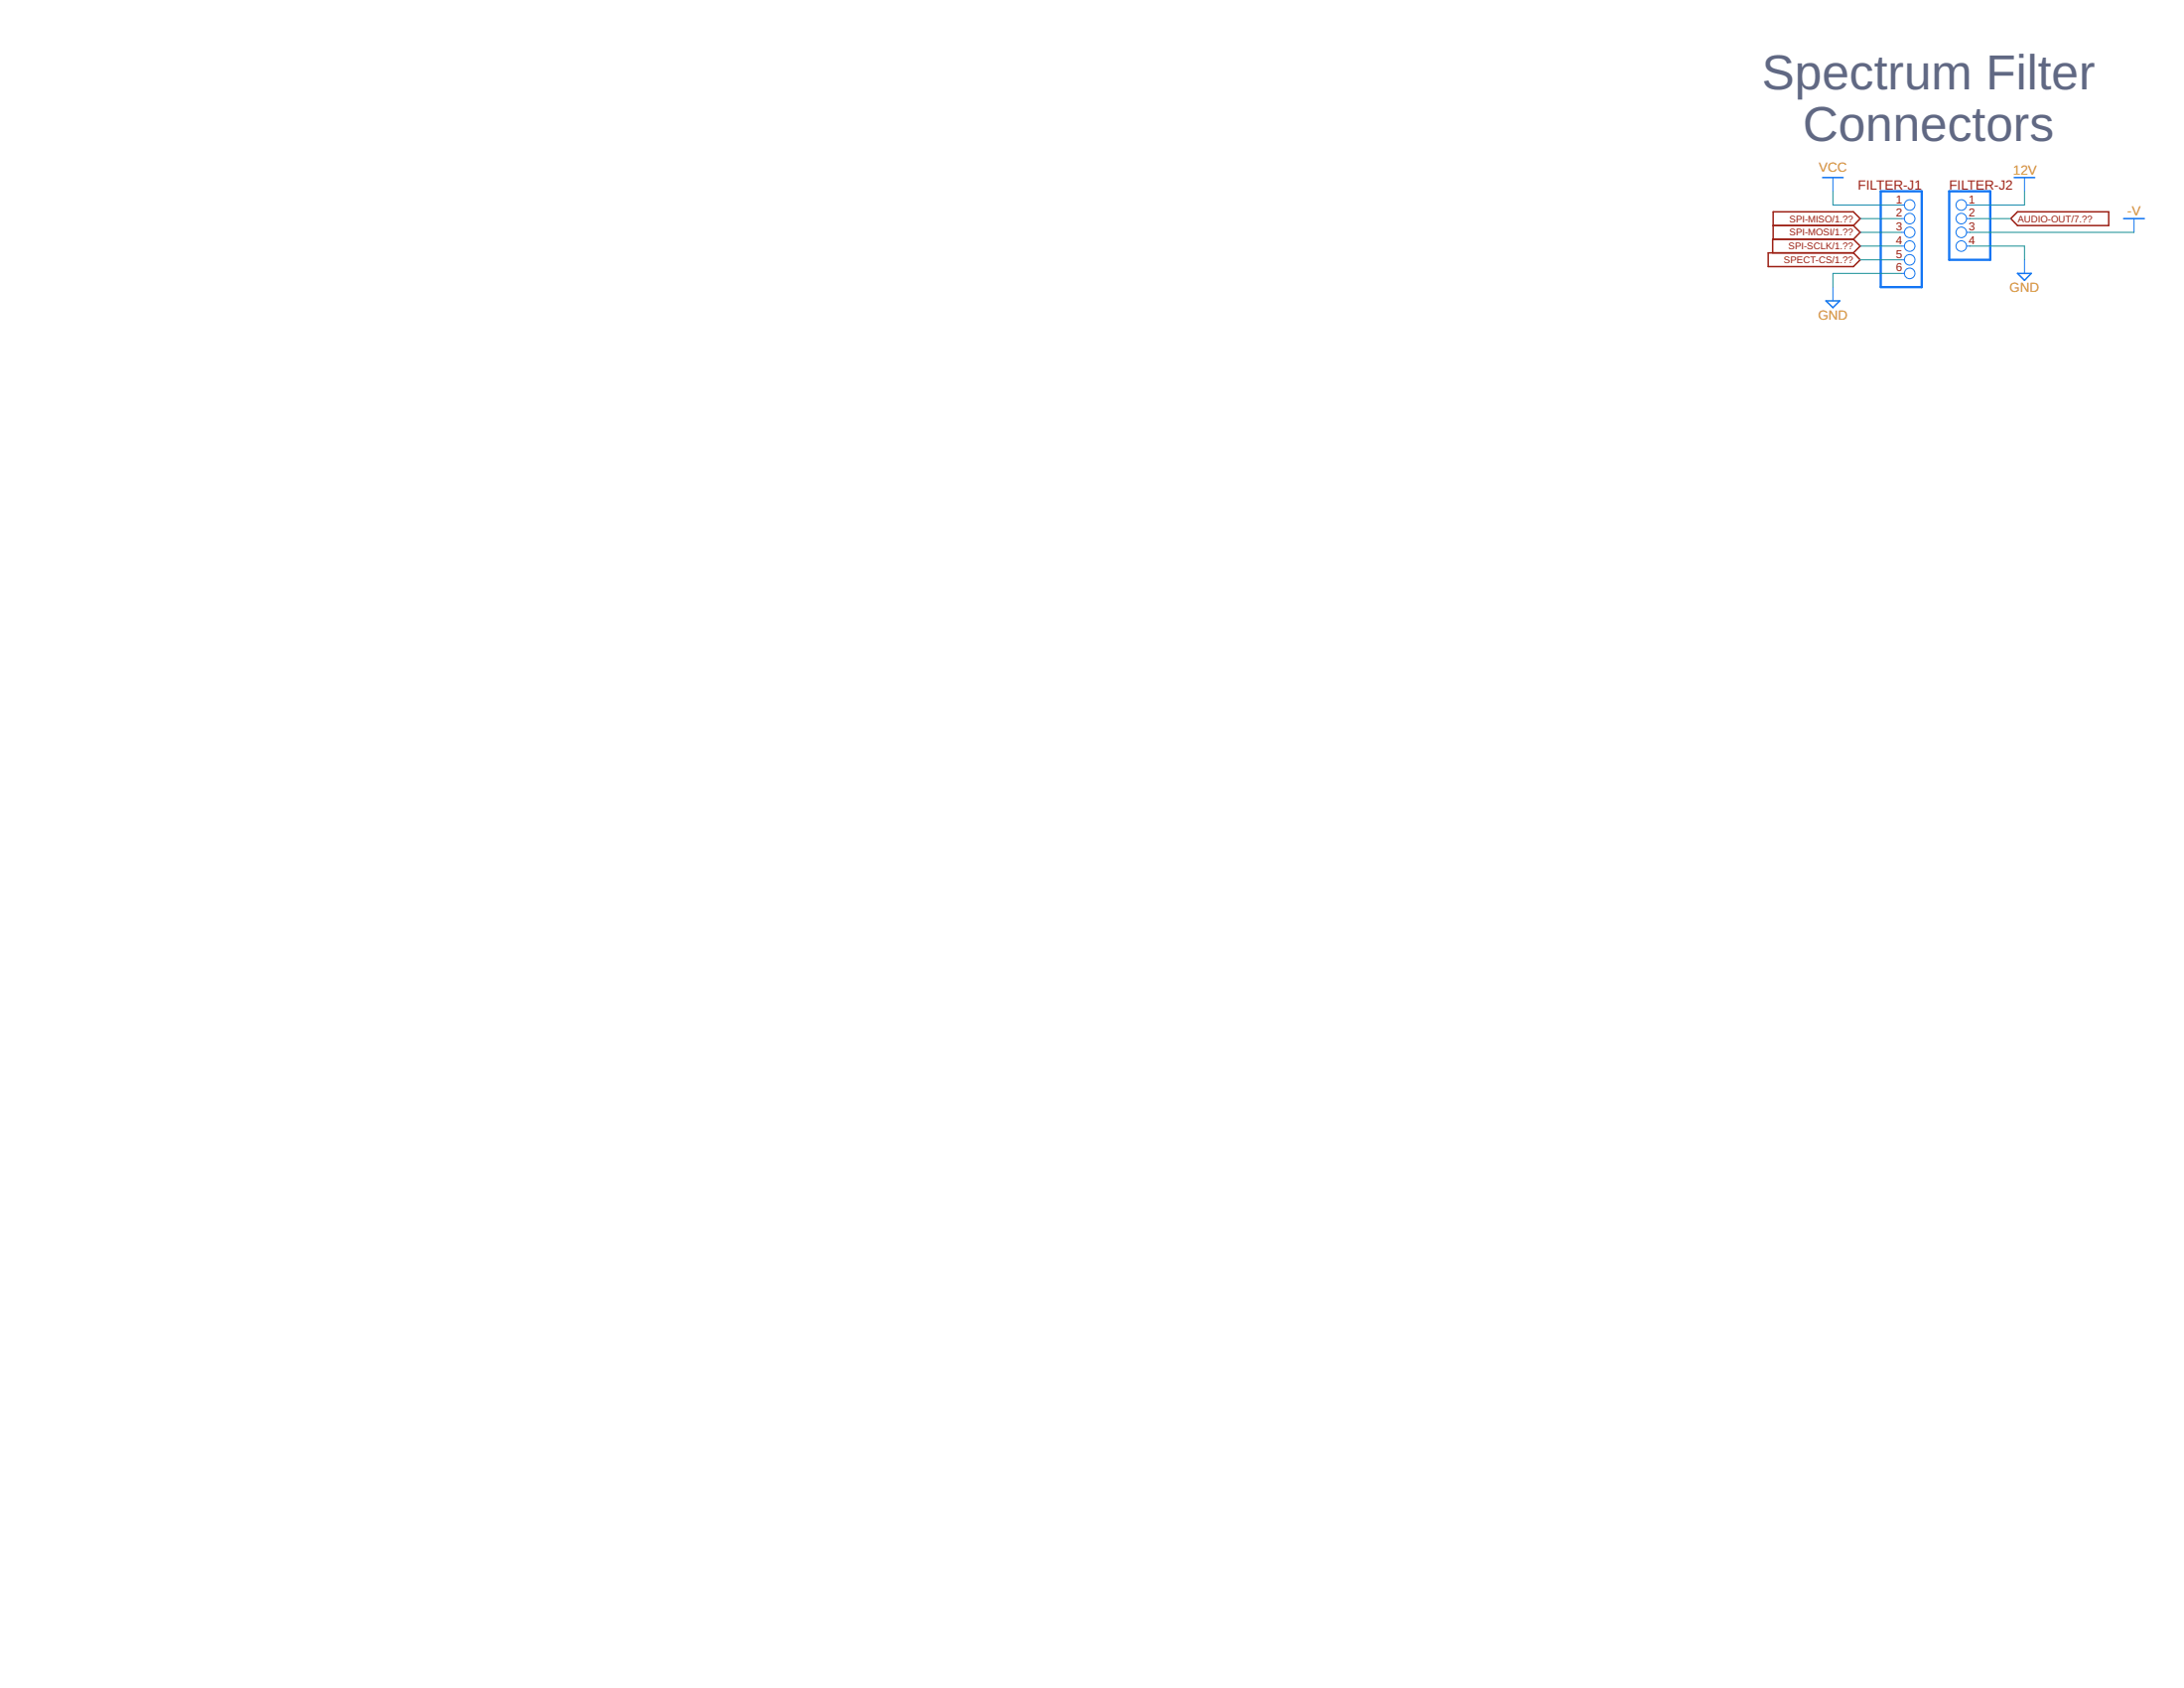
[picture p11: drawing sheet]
<svg xmlns="http://www.w3.org/2000/svg" width="279mm" height="216mm" viewBox="0 0 279 216" stroke-linecap="round" stroke-linejoin="round" font-family="sans-serif">
<path d="M226.2 32.3h10.9l.9 .9-.9 .9h-10.9zM226.8 28.9h10.3M237.1 28.9l.9-.9-.9-.9h-10.3v3.5M237.1 28.9l.9 .8-.9 .9M237.1 30.6h-10.3v1.7M237.1 30.6l.9 .9-.9 .8M258.1 27.1h11.7v1.8h-11.7l-.9-.9z" fill="none" stroke="#9c1f14" stroke-width=".19"/>
<path d="M233.2 22.7h2.6M233.6 38.5h1.8l-.9 .8zM257.7 22.7h2.6M258.1 35h1.8l-.9 .9zM271.7 28h2.6" fill="none" stroke="#1375f4" stroke-width=".19"/>
<g fill="none" stroke="#1375f4" stroke-width=".13">
<path d="M234.5 22.7v1.8M234.5 36.7v1.8M243.2 26.2h.4M243.2 28h.4M243.2 29.7h.4M243.2 31.5h.4M243.2 33.2h.4M243.2 35h.4M251.6 26.2h.4M251.6 28h.4M251.6 29.7h.4M251.6 31.5h.4"/>
<path d="M259 22.7v1.8M259 33.2v1.8M273 28v1.7"/>
<circle cx="244.3" cy="33.2" r=".68"/>
<circle cx="244.3" cy="35" r=".68"/>
<circle cx="244.3" cy="28" r=".68"/>
<circle cx="244.3" cy="29.7" r=".68"/>
<circle cx="244.3" cy="31.5" r=".68"/>
<circle cx="244.3" cy="26.2" r=".68"/>
<circle cx="250.9" cy="31.5" r=".68"/>
<circle cx="250.9" cy="28" r=".68"/>
<circle cx="250.9" cy="26.2" r=".68"/>
<circle cx="250.9" cy="29.7" r=".68"/>
</g>
<path d="M240.6 24.5h5.3v12.2h-5.3zM249.4 24.5h5.2v8.7h-5.2z" fill="none" stroke="#1375f4" stroke-width=".3"/>
<path d="M234.5 24.5v1.7h8.7M238 31.5h5.2M238 28h5.2M238 29.7h5.2M238 33.2h5.2M243.2 35h-8.7v1.7M252 31.5h7v1.7M252 28h5.2M252 29.7h21M259 24.5v1.7h-7" fill="none" stroke="#158f93" stroke-width=".13"/>
<g font-size="6.3" fill="#606883">
<text x="225.4" y="11.4">Spectrum Filter</text>
<text x="230.6" y="18.1">Connectors</text>
</g>
<g font-size="1.7" fill="#d59028">
<text x="232.7" y="22">VCC</text>
<text x="257.6" y="22.4">12V</text>
<text x="272.2" y="27.5">-V</text>
<text x="232.6" y="40.8">GND</text>
<text x="257.1" y="37.3">GND</text>
</g>
<g font-size="1.7" fill="#9c1f14">
<text x="237.7" y="24.2">FILTER-J1</text>
<text x="249.4" y="24.2">FILTER-J2</text>
</g>
<g font-size="1.5" fill="#9c1f14">
<text x="242.5" y="26">1</text>
<text x="242.5" y="27.7">2</text>
<text x="242.5" y="29.5">3</text>
<text x="251.8" y="26">1</text>
<text x="251.8" y="27.7">2</text>
<text x="251.8" y="29.5">3</text>
<text x="242.5" y="31.2">4</text>
<text x="242.5" y="33">5</text>
<text x="242.5" y="34.7">6</text>
<text x="251.8" y="31.2">4</text>
</g>
<g font-size="1.2" fill="#9c1f14">
<text x="228.9" y="28.4">SPI-MISO/1.??</text>
<text x="258.1" y="28.4">AUDIO-OUT/7.??</text>
<text x="228.2" y="33.7">SPECT-CS/1.??</text>
<text x="228.8" y="31.9">SPI-SCLK/1.??</text>
<text x="228.9" y="30.2">SPI-MOSI/1.??</text>
</g>
</svg>
